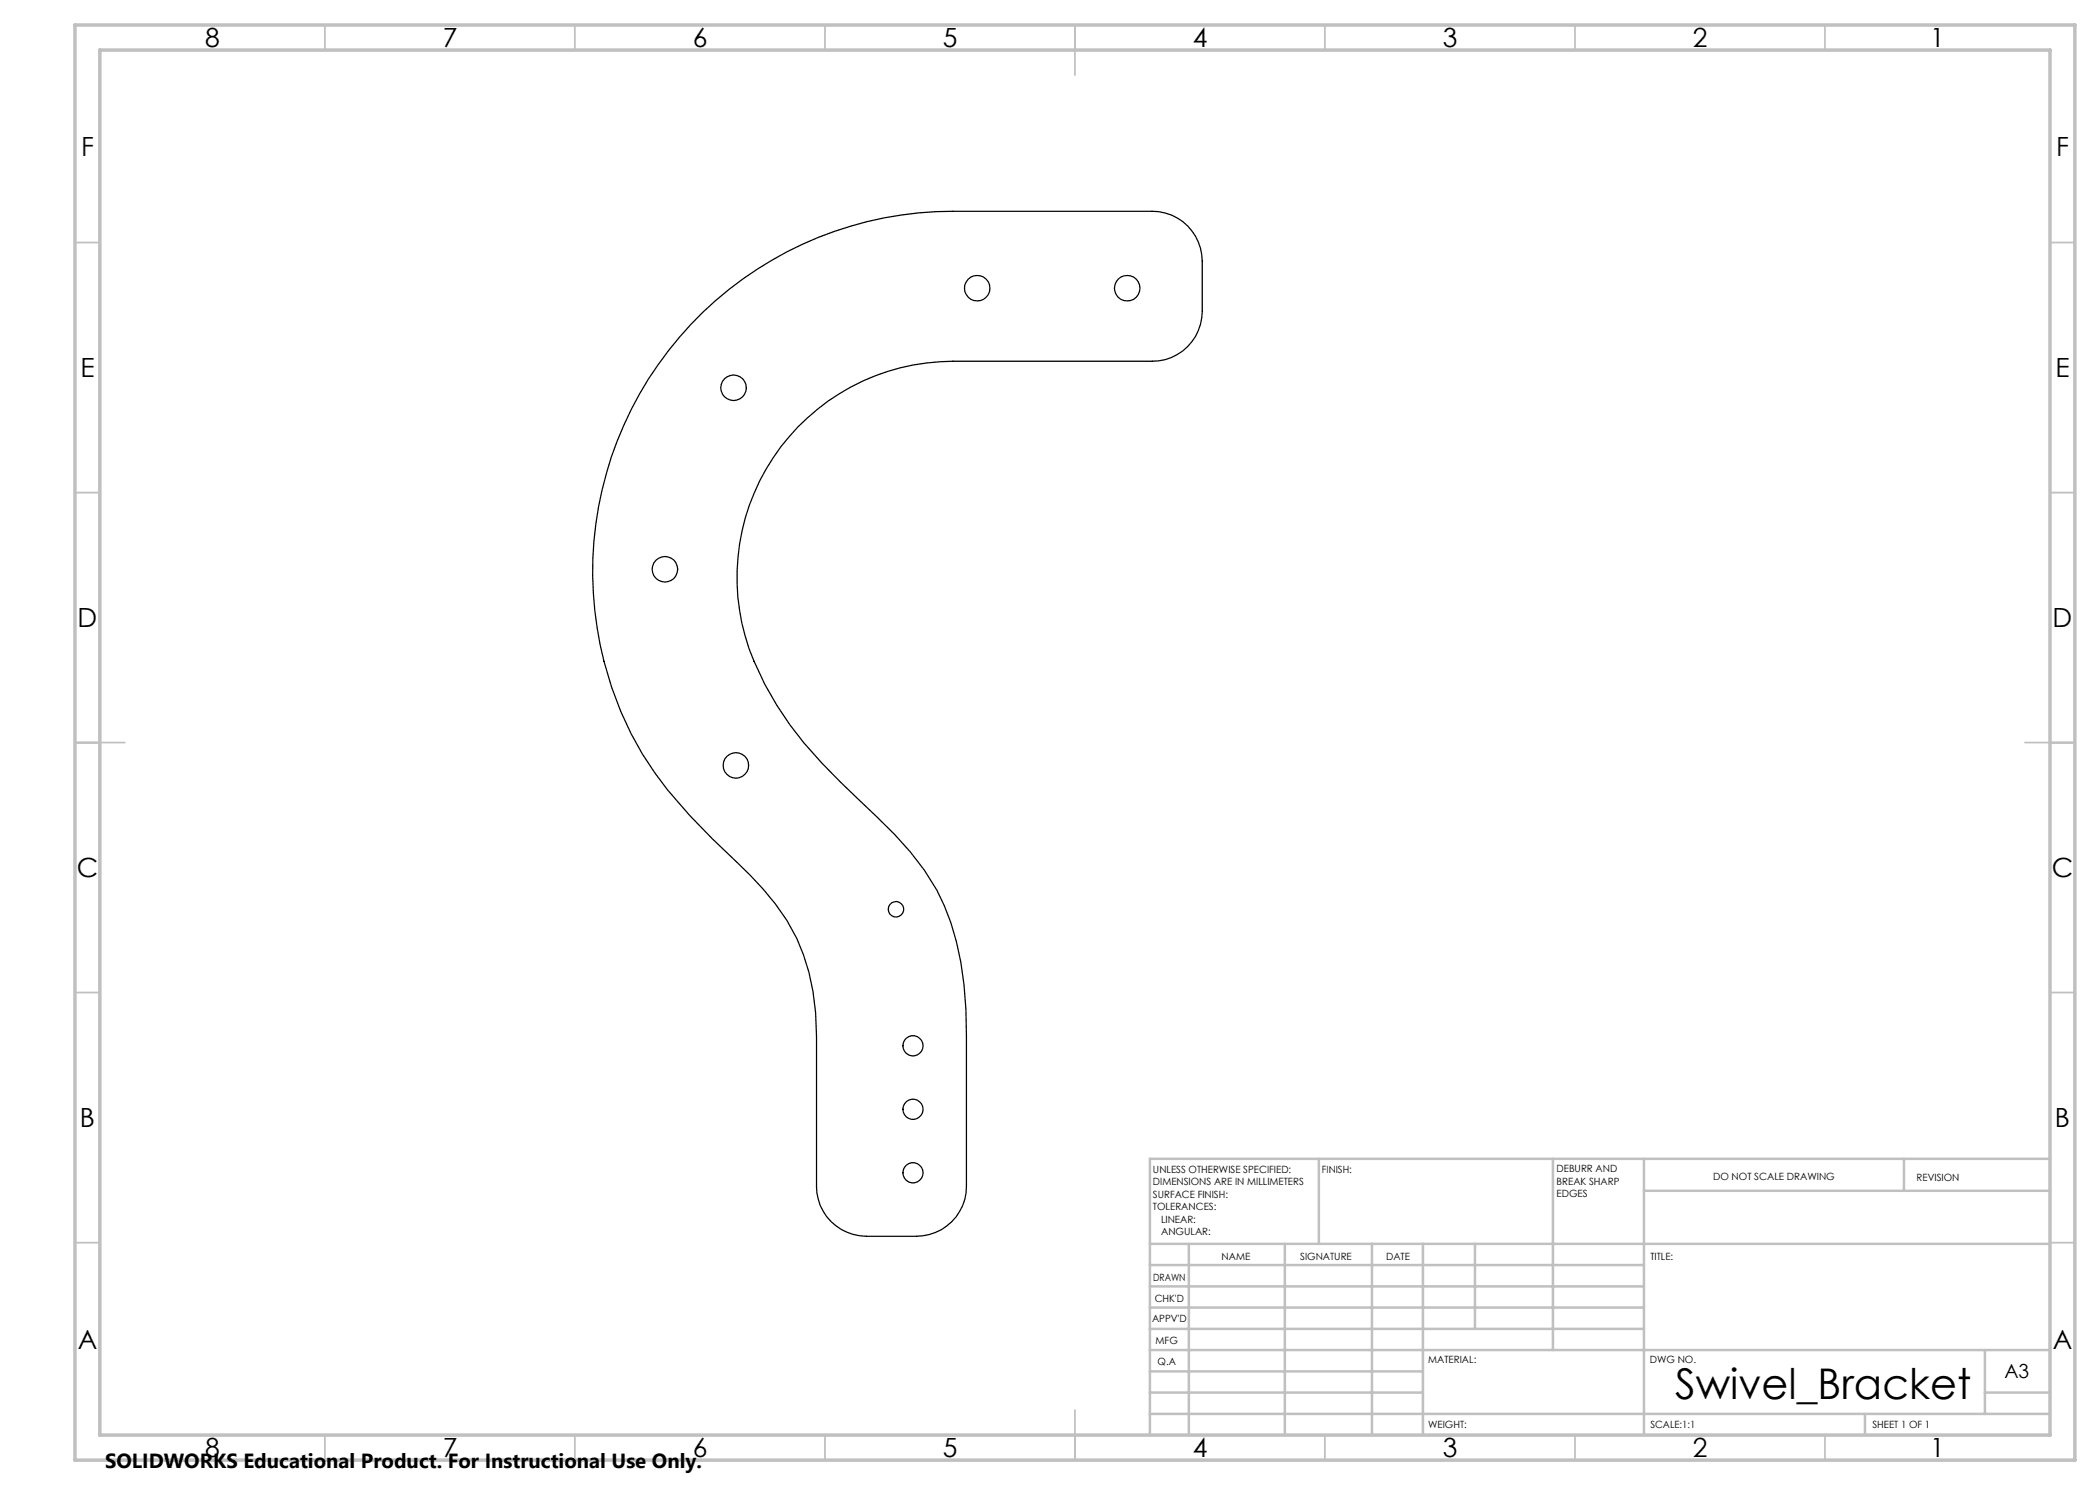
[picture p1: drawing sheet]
<svg xmlns="http://www.w3.org/2000/svg" width="420mm" height="297mm" viewBox="0 0 420 297" stroke-linecap="round" stroke-linejoin="round" font-family="sans-serif">
<g fill="none" stroke="#000" stroke-width=".25">
<path d="M140.6 62.4a72 72 0 0 1 50-20.1h39.8a10 10 0 0 1 10.1 9.9v10.1a10 10 0 0 1-10.1 9.9h-39.8a43.3 43.3 0 0 0-37.6 64.7 73.8 73.8 0 0 0 15.1 19.6 216.1 216.1 0 0 1 14 13.9 44.1 44.1 0 0 1 10.1 22l.6 4.5 .4 4.9 .1 35.4a10 10 0 0 1-10 10.1h-10a10 10 0 0 1-10-10.1v-29.9a42.7 42.7 0 0 0-5.9-23.2 62.3 62.3 0 0 0-10.3-11.9 116 116 0 0 1-16.1-17.7 71.6 71.6 0 0 1-3.1-75.7 73.5 73.5 0 0 1 12.7-16.4z"/>
<circle cx="195.5" cy="57.6" r="2.55"/>
<circle cx="225.4" cy="57.6" r="2.56"/>
<circle cx="146.7" cy="77.6" r="2.54"/>
<circle cx="133" cy="113.9" r="2.54"/>
<circle cx="147.2" cy="153.1" r="2.54"/>
<circle cx="179.2" cy="181.9" r="1.54"/>
<circle cx="182.6" cy="209.1" r="2.01"/>
<circle cx="182.6" cy="234.5" r="2.01"/>
<circle cx="182.6" cy="221.8" r="2.01"/>
</g>
<g fill="none" stroke="#c0c0c0" stroke-width=".35">
<path d="M65 5v5M115 5v5M165 5v5M215 5v10M265 5v5M315 5v5M365 5v5M15 48.5h5M410 48.5h5M15 98.5h5M410 98.5h5M15 148.5h10"/>
<path d="M405 148.5h10M15 198.5h5M410 198.5h5M15 248.5h5M410 248.5h5M65 287v5M115 287v5M165 287v5M215 282v10M265 287v5M315 287v5M365 287v5"/>
</g>
<g fill="none" stroke="#c0c0c0" stroke-width=".5">
<path d="M263.8 231.8v17M310.6 231.8v38.2M328.8 231.8v55.2M328.8 238.2h81.2M380.8 231.8v6.4M410 231.8h-180v55.2M230 248.8h180M230 257.3h98.8M230 253h98.8M237.8 248.8v38.2M257 248.8v38.2M274.4 248.8v38.2"/>
<path d="M284.6 248.8v38.2M295 248.8v17M230 265.8h98.8M230 261.5h98.8M230 278.5h54.6M230 274.3h54.6M230 270h180M397 278.5h13M397 270v12.8M230 282.8h180M373 282.8v4.2"/>
</g>
<path d="M15 5h400v287h-400zM20 10h390v277h-390z" fill="none" stroke="#c0c0c0" stroke-width=".7"/>
<text font-size="8.5" x="335" y="279.7">Swivel_Bracket</text>
<g font-size="5.3">
<text x="41" y="9.5">8</text>
<text x="88.5" y="9.5">7</text>
<text x="138.5" y="9.5">6</text>
<text x="188.5" y="9.5">5</text>
<text x="238.5" y="9.5">4</text>
<text x="288.5" y="9.5">3</text>
<text x="338.5" y="9.5">2</text>
<text x="386" y="9.5">1</text>
<text x="16.2" y="31.2">F</text>
<text x="411.2" y="31.2">F</text>
<text x="16.1" y="75.5">E</text>
<text x="411.1" y="75.5">E</text>
<text x="15.5" y="125.5">D</text>
<text x="410.5" y="125.5">D</text>
<text x="15.4" y="175.5">C</text>
<text x="410.4" y="175.5">C</text>
<text x="16" y="225.5">B</text>
<text x="411" y="225.5">B</text>
<text x="15.5" y="269.7">A</text>
<text x="410.5" y="269.7">A</text>
<text x="41" y="291.5">8</text>
<text x="88.5" y="291.5">7</text>
<text x="138.5" y="291.5">6</text>
<text x="188.5" y="291.5">5</text>
<text x="238.5" y="291.5">4</text>
<text x="288.5" y="291.5">3</text>
<text x="338.5" y="291.5">2</text>
<text x="386" y="291.5">1</text>
</g>
<text font-size="4.1" x="21" y="293.7">SOLIDWORKS Educational Product. For Instructional Use Only.</text>
<text font-size="3.9" x="400.9" y="275.5">A3</text>
<g font-size="2">
<text x="230.6" y="234.6">UNLESS OTHERWISE SPECIFIED:</text>
<text x="230.6" y="237.1">DIMENSIONS ARE IN MILLIMETERS</text>
<text x="230.6" y="239.6">SURFACE FINISH:</text>
<text x="264.4" y="234.6">FINISH:</text>
<text x="311.3" y="234.5">DEBURR AND</text>
<text x="311.3" y="237">BREAK SHARP</text>
<text x="311.3" y="239.5">EDGES</text>
<text x="342.6" y="236">DO NOT SCALE DRAWING</text>
<text x="383.3" y="236.2">REVISION</text>
<text x="230.6" y="242.1">TOLERANCES:</text>
<text x="232.2" y="244.6">LINEAR:</text>
<text x="232.2" y="247.1">ANGULAR:</text>
<text x="244.3" y="252">NAME</text>
<text x="260" y="251.9">SIGNATURE</text>
<text x="277.2" y="251.9">DATE</text>
<text x="330.1" y="251.9">TITLE:</text>
<text x="230.6" y="256.1">DRAWN</text>
<text x="230.9" y="260.3">CHK'D</text>
<text x="230.4" y="264.4">APPV'D</text>
<text x="231.1" y="268.8">MFG</text>
<text x="231.5" y="273">Q.A</text>
<text x="285.6" y="272.5">MATERIAL:</text>
<text x="330" y="272.5">DWG NO.</text>
<text x="285.6" y="285.5">WEIGHT:</text>
<text x="330.1" y="285.6">SCALE:1:1</text>
<text x="374.5" y="285.6">SHEET 1 OF 1</text>
</g>
</svg>
